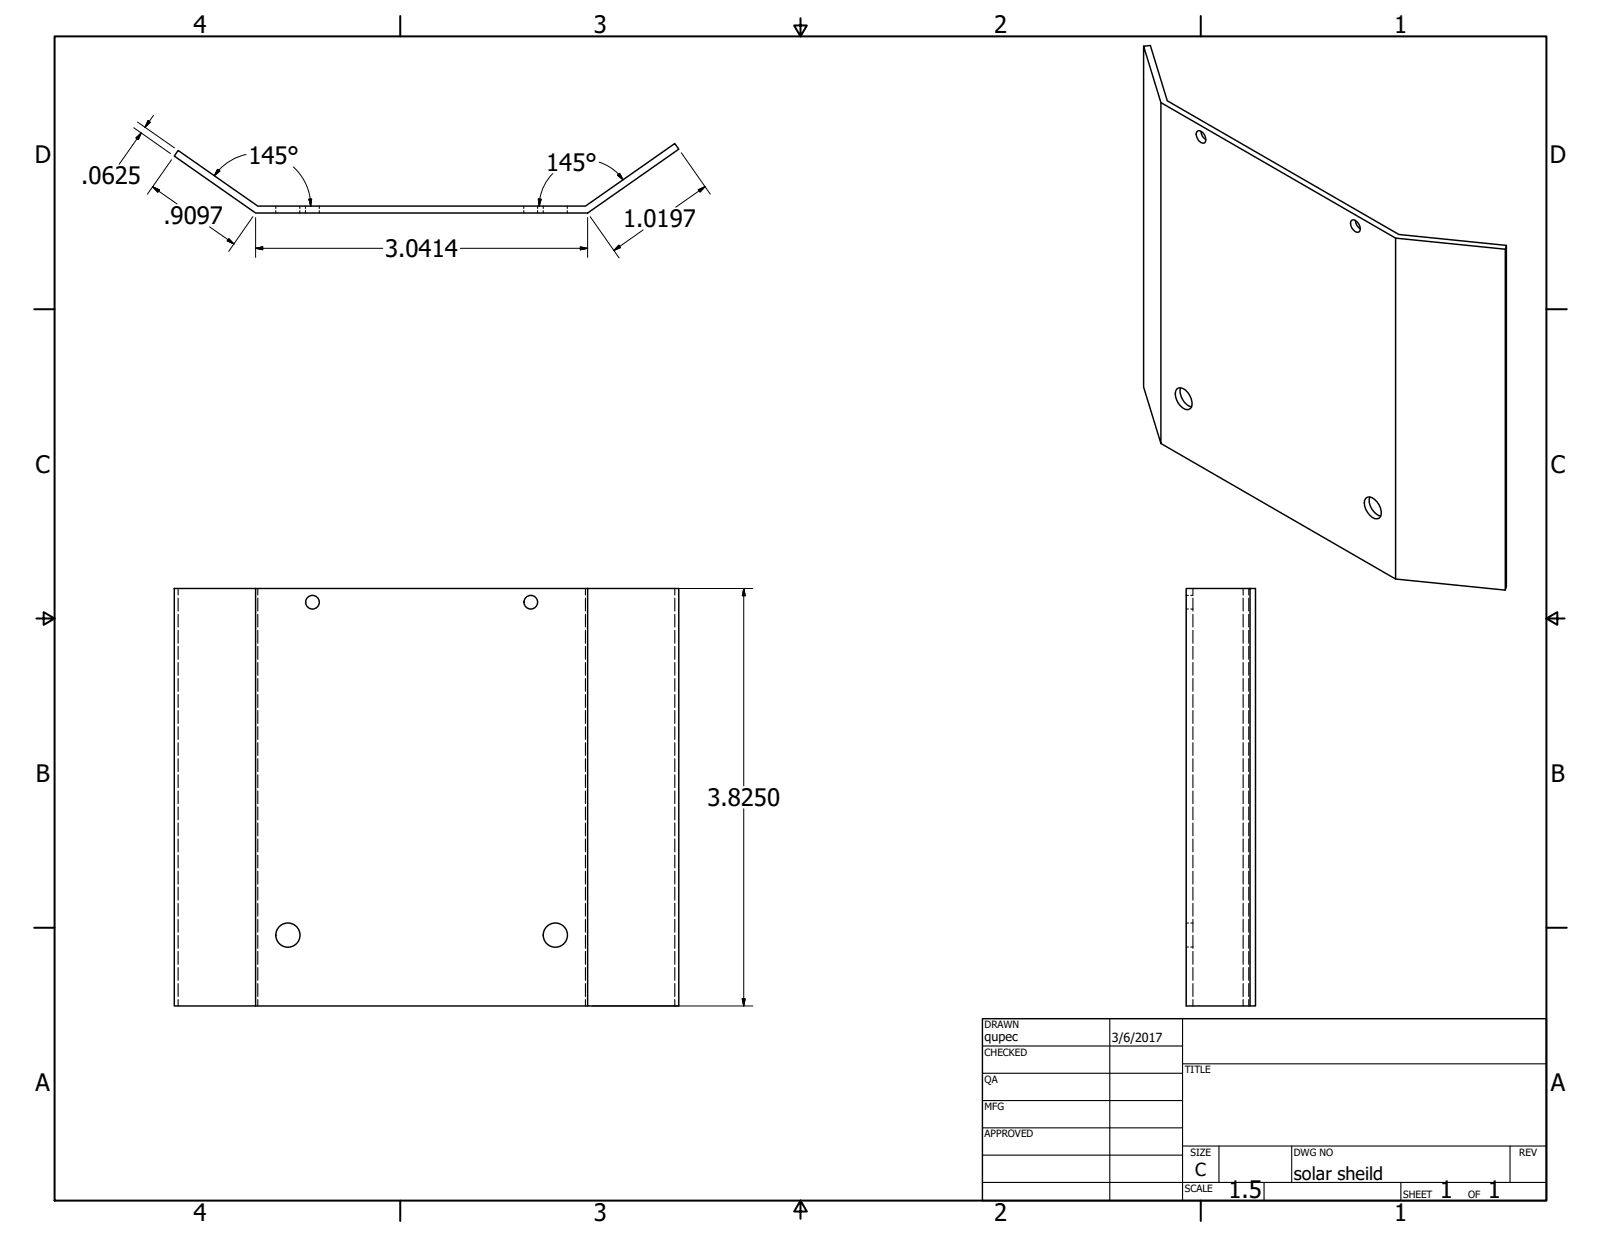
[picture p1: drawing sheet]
<svg xmlns="http://www.w3.org/2000/svg" width="559mm" height="432mm" viewBox="0 0 559 432" stroke-linecap="round" stroke-linejoin="round" font-family="sans-serif">
<!-- layer: Visible (ANSI) -->
<g fill="none" stroke="#000" stroke-width=".51">
<path d="M399.2 16.1l6 19.7v119l-6-19.7v-119l2.3-.2 5.9 19.3 80.9 46.7 37.5 3.8v119l-.4 1.3M405.2 35.8l81.9 47.3M62.2 52.5l27.8 19.4h114.3l31.2-21.8 1.4 2-31.8 22.3h-115.9l-28.4-19.9zM418 45.7a2.79 2.79 0 0 1 2.4 4.2 2.79 2.79 0 0 1-2.4-4.2zM419.2 45.8a3.8 3.8 0 0 0 1.7 3M471.9 76.8a2.89 2.89 0 0 1 2.8 3.8l-.4 .4a2.79 2.79 0 0 1-2.4-4.2zM473.1 77a3.8 3.8 0 0 0 1.7 2.9M525.4 87l-38.3-3.9v119l-81.9-47.3M525.8 85.7l-.4 1.3v119l-38.3-3.9M410.7 135.8a2.28 2.28 0 0 1 3.1 .4 5.8 5.8 0 0 1 2 6 1.87 1.87 0 0 1-2.9 .3 5.6 5.6 0 0 1-2.2-6.7zM412.1 135.4a5.9 5.9 0 0 0 3.8 6.6M476.7 173.9a2.22 2.22 0 0 1 3.1 .5 5.6 5.6 0 0 1 2 5.9 1.95 1.95 0 0 1-2.9 .3 5.6 5.6 0 0 1-2.2-6.7z"/>
<path d="M478.1 173.5a5.8 5.8 0 0 0 3.8 6.6M60.8 205.4h28.4v145.8h-28.4zM89.2 205.4h115.9M205.1 205.4h31.8v145.8h-31.8zM436.3 205.4h1.9v145.8h-1.9zM436.3 205.4h-22.3v145.8h22.3M89.2 351.2h115.9"/>
<circle cx="109.1" cy="210.2" r="2.38"/>
<circle cx="185.3" cy="210.2" r="2.38"/>
<circle cx="100.5" cy="326.4" r="4.2"/>
<circle cx="193.8" cy="326.4" r="4.2"/>
</g>
<!-- layer: Hidden (ANSI) -->
<g fill="none" stroke="#000" stroke-width=".38">
<path d="M96.3 71.9v.9M96.3 73.5v.9M104.6 71.9v.9M104.6 73.5v.9M106.6 71.9v.9M106.6 73.5v.9M111.4 71.9v.9M111.4 73.5v.9M182.8 71.9v.9M182.8 73.5v.9M187.6 71.9v.9M187.6 73.5v.9"/>
<path d="M189.6 71.9v.9M189.6 73.5v.9M198 71.9v.9M198 73.5v.9M62.2 205.4v2.3M62.2 208.8v4.5M62.2 214.4v4.5M90 205.4v2.3M90 208.8v4.5M90 214.4v4.5M204.3 205.4v2.3M204.3 208.8v4.5"/>
<path d="M204.3 214.4v4.5M235.5 205.4v2.3M235.5 208.8v4.5M235.5 214.4v4.5M414 207.8h.8M414 212.6h.8M415.6 207.8h.8M415.6 212.6h.8M416.4 205.4v2.3M416.4 208.8v4.5M416.4 214.4v4.5M433.9 205.4v2.3"/>
<path d="M433.9 208.8v4.5M433.9 214.4v4.5M435.9 205.4v2.3M435.9 208.8v4.5M435.9 214.4v4.5M62.2 220v4.5M62.2 225.6v4.5M62.2 231.3v4.4M62.2 236.9v4.4M90 220v4.5M90 225.6v4.5M90 231.3v4.4"/>
<path d="M90 236.9v4.4M204.3 220v4.5M204.3 225.6v4.5M204.3 231.3v4.4M204.3 236.9v4.4M235.5 220v4.5M235.5 225.6v4.5M235.5 231.3v4.4M235.5 236.9v4.4M416.4 220v4.5M416.4 225.6v4.5M416.4 231.3v4.4"/>
<path d="M416.4 236.9v4.4M433.9 220v4.5M433.9 225.6v4.5M433.9 231.3v4.4M433.9 236.9v4.4M435.9 220v4.5M435.9 225.6v4.5M435.9 231.3v4.4M435.9 236.9v4.4M62.2 242.4v4.6M62.2 248v4.5M62.2 253.7v4.4"/>
<path d="M62.2 259.3v4.4M90 242.4v4.6M90 248v4.5M90 253.7v4.4M90 259.3v4.4M204.3 242.4v4.6M204.3 248v4.5M204.3 253.7v4.4M204.3 259.3v4.4M235.5 242.4v4.6M235.5 248v4.5M235.5 253.7v4.4"/>
<path d="M235.5 259.3v4.4M416.4 242.4v4.6M416.4 248v4.5M416.4 253.7v4.4M416.4 259.3v4.4M433.9 242.4v4.6M433.9 248v4.5M433.9 253.7v4.4M433.9 259.3v4.4M435.9 242.4v4.6M435.9 248v4.5M435.9 253.7v4.4"/>
<path d="M435.9 259.3v4.4M62.2 264.9v4.5M62.2 270.4v4.6M62.2 276.1v4.4M90 264.9v4.5M90 270.4v4.6M90 276.1v4.4M204.3 264.9v4.5M204.3 270.4v4.6M204.3 276.1v4.4M235.5 264.9v4.5M235.5 270.4v4.6"/>
<path d="M235.5 276.1v4.4M416.4 264.9v4.5M416.4 270.4v4.6M416.4 276.1v4.4M433.9 264.9v4.5M433.9 270.4v4.6M433.9 276.1v4.4M435.9 264.9v4.5M435.9 270.4v4.6M435.9 276.1v4.4M62.2 281.7v4.5M62.2 287.3v4.5"/>
<path d="M62.2 292.9v4.5M62.2 298.5v4.5M90 281.7v4.5M90 287.3v4.5M90 292.9v4.5M90 298.5v4.5M204.3 281.7v4.5M204.3 287.3v4.5M204.3 292.9v4.5M204.3 298.5v4.5M235.5 281.7v4.5M235.5 287.3v4.5"/>
<path d="M235.5 292.9v4.5M235.5 298.5v4.5M416.4 281.7v4.5M416.4 287.3v4.5M416.4 292.9v4.5M416.4 298.5v4.5M433.9 281.7v4.5M433.9 287.3v4.5M433.9 292.9v4.5M433.9 298.5v4.5M435.9 281.7v4.5M435.9 287.3v4.5"/>
<path d="M435.9 292.9v4.5M435.9 298.5v4.5M62.2 304.1v4.5M62.2 309.7v4.5M62.2 315.3v4.5M90 304.1v4.5M90 309.7v4.5M90 315.3v4.5M204.3 304.1v4.5M204.3 309.7v4.5M204.3 315.3v4.5M235.5 304.1v4.5"/>
<path d="M235.5 309.7v4.5M235.5 315.3v4.5M416.4 304.1v4.5M416.4 309.7v4.5M416.4 315.3v4.5M433.9 304.1v4.5M433.9 309.7v4.5M433.9 315.3v4.5M435.9 304.1v4.5M435.9 309.7v4.5M435.9 315.3v4.5M62.2 320.9v4.5"/>
<path d="M62.2 326.5v4.5M62.2 332.1v4.5M62.2 337.8v4.4M90 320.9v4.5M90 326.5v4.5M90 332.1v4.5M90 337.8v4.4M204.3 320.9v4.5M204.3 326.5v4.5M204.3 332.1v4.5M204.3 337.8v4.4M235.5 320.9v4.5"/>
<path d="M235.5 326.5v4.5M235.5 332.1v4.5M235.5 337.8v4.4M414 330.6h.8M414 322.2h.8M415.6 330.6h.8M415.6 322.2h.8M416.4 320.9v4.5M416.4 326.5v4.5M416.4 332.1v4.5M416.4 337.8v4.4M433.9 320.9v4.5"/>
<path d="M433.9 326.5v4.5M433.9 332.1v4.5M433.9 337.8v4.4M435.9 320.9v4.5M435.9 326.5v4.5M435.9 332.1v4.5M435.9 337.8v4.4M62.2 343.3v4.6M62.2 348.9v2.3M90 343.3v4.6M90 348.9v2.3M204.3 343.3v4.6"/>
<path d="M204.3 348.9v2.3M235.5 343.3v4.6M235.5 348.9v2.3M416.4 343.3v4.6M416.4 348.9v2.3M433.9 343.3v4.6M433.9 348.9v2.3M435.9 343.3v4.6M435.9 348.9v2.3"/>
</g>
<!-- layer: Border (ANSI) -->
<g fill="none" stroke="#000" stroke-width=".7">
<path d="M19 12.7h520.8v406.4h-520.8zM139.7 5.6v7.1M279.4 6.3v6.4l-2.2-3.8h4.4l-2.2 3.8M419.1 5.6v7.1M11.9 107.9h7.1M539.8 107.9h7.1M12.7 215.9h6.3l-3.8-2.2v4.4l3.8-2.2M539.8 215.9l3.8 2.2v-4.4l-3.8 2.2h6.3M11.9 323.8h7.1M539.8 323.8h7.1M139.7 419.1v7.1M279.4 419.1l2.2 3.8h-4.4l2.2-3.8v6.3"/>
<path d="M419.1 419.1v7.1"/>
</g>
<!-- layer: Title (ANSI) -->
<g fill="none" stroke="#000" stroke-width=".38">
<path d="M387.3 355.6v63.5M412.7 355.6v63.5M342.9 365.1h69.8M342.9 374.6h69.8M412.7 371.3h127.1M342.9 384.2h69.8M342.9 393.7h69.8M342.9 412.7h196.9M342.9 403.2h69.8M412.7 400h127.1M425.4 400v12.7M441.2 412.7v6.4"/>
<path d="M450.8 400v12.7M488.9 412.7v6.4M527 400v12.7"/>
</g>
<path d="M342.9 355.6h196.9v63.5h-196.9z" fill="none" stroke="#000" stroke-width=".51"/>
<!-- layer: Dimension (ANSI) -->
<g fill="none" stroke="#000" stroke-width=".35">
<path d="M46.7 44.6l12.8 9M47.4 48.1l1.9-1.7-1 2.3zM48 42.6l12.9 9M49.3 46.4l-7.7 10.9M51.7 42.1l.8 .6-1.9 1.7zM53.5 40.3l-2.9 4.1M59.9 55.8l-8.5 12M75.9 59.1l.9 .6-2 1.6zM85.9 53.9a18.5 18.5 0 0 0-11.1 7.4M102.4 58.3a18.5 18.5 0 0 1 6.1 13.6M209.1 56.6a16.1 16.1 0 0 1 8.4 6.1M237.8 53.3l10.1 14.5"/>
<path d="M53.3 65.2l2.3 1.1-.5 .8zM53.3 65.2l8.5 6M73.2 79.2l8.5 6M88.3 75.6l-8.5 12.2M89.2 75.9v14M107.8 69.5h1l-.3 2.4zM187.9 69.5h1l-.7 2.4zM192.9 60.6a16.1 16.1 0 0 0-4.7 11.3M205.1 75.9v14M206 75.6l10.1 14.4M215.5 61.2l.8-.7 1.2 2.2zM243.7 66.2l2.4-1-1.8 1.8z"/>
<path d="M246.1 65.2l-10.3 7.1M79.9 83.3l1.8 1.9-2.4-1.1zM89.2 86.7l2.5-.5v1zM89.2 86.7h44.4M160.7 86.7h44.4M202.6 86.2l2.5 .5-2.5 .5zM216 85.6l.6 .8-2.4 1zM224.5 80.3l-10.3 7.1M206.7 205.4h56.1M259.6 205.4l.5 2.6h-1zM259.6 205.4v68.9M259.6 282.3v68.9"/>
<path d="M206.7 351.2h56.1M259.1 348.7h1l-.5 2.5z"/>
</g>
<g fill="#000" stroke="#000" stroke-width=".35">
<path d="M49.3 46.4l-1 2.3zM47.4 48.1l1.9-1.7-1 2.3zM51.7 42.1l-1.1 2.3zM51.7 42.1l.8 .6-1.9 1.7zM75.9 59.1l-1.1 2.2zM75.9 59.1l.9 .6-2 1.6zM53.3 65.2l2.3 1.1zM53.3 65.2l2.3 1.1-.5 .8zM107.8 69.5l.7 2.4zM107.8 69.5h1l-.3 2.4zM187.9 69.5l.3 2.4zM187.9 69.5h1l-.7 2.4z"/>
<path d="M215.5 61.2l2 1.5zM215.5 61.2l.8-.7 1.2 2.2zM246.1 65.2l-1.8 1.8zM243.7 66.2l2.4-1-1.8 1.8zM79.3 84.1l2.4 1.1zM79.9 83.3l1.8 1.9-2.4-1.1zM89.2 86.7l2.5-.5zM89.2 86.7l2.5-.5v1zM202.6 87.2l2.5-.5zM202.6 86.2l2.5 .5-2.5 .5zM216 85.6l-1.8 1.8zM216 85.6l.6 .8-2.4 1z"/>
<path d="M259.6 205.4l.5 2.6zM259.6 205.4l.5 2.6h-1zM259.1 348.7l.5 2.5zM259.1 348.7h1l-.5 2.5z"/>
</g>
<g font-size="8.4">
<text x="67.6" y="11.7">4</text>
<text x="207.3" y="11.7">3</text>
<text x="347" y="11.7">2</text>
<text x="486.7" y="11.7">1</text>
<text x="12.1" y="57">D</text>
<text x="86.7" y="57.3">145°</text>
<text x="190.6" y="59.6">145°</text>
<text x="541" y="57">D</text>
<text x="28.4" y="64.4">.0625</text>
<text x="57" y="78.2">.9097</text>
<text x="217.5" y="79.4">1.0197</text>
<text x="134.4" y="89.7">3.0414</text>
<text x="12.4" y="165">C</text>
<text x="541.3" y="165">C</text>
<text x="12.5" y="272.9">B</text>
<text x="541.3" y="272.9">B</text>
<text x="246.9" y="281.4">3.8250</text>
<text x="12.4" y="380.9">A</text>
<text x="541.3" y="380.9">A</text>
<text x="428.8" y="418.2">1.5</text>
<text x="502.6" y="418.3">1</text>
<text x="519.3" y="418.3">1</text>
<text x="67.6" y="426.2">4</text>
<text x="207.3" y="426.2">3</text>
<text x="347" y="426.2">2</text>
<text x="486.7" y="426.2">1</text>
</g>
<g font-size="6.3">
<text x="417.2" y="410.6">C</text>
<text x="451.6" y="411.9">solar sheild</text>
</g>
<g font-size="4.4">
<text x="343.7" y="363.5">qupec</text>
<text x="388.1" y="363.7">3/6/2017</text>
</g>
<g font-size="3.5">
<text x="343.7" y="358.9">DRAWN</text>
<text x="343.7" y="368.5">CHECKED</text>
<text x="413.5" y="374.6">TITLE</text>
<text x="343.7" y="378">QA</text>
<text x="343.7" y="387.5">MFG</text>
<text x="343.7" y="397.1">APPROVED</text>
<text x="415.5" y="403.4">SIZE</text>
<text x="451.6" y="403.4">DWG NO</text>
<text x="530.3" y="403.4">REV</text>
<text x="413.5" y="416.1">SCALE</text>
<text x="489.7" y="418.3">SHEET</text>
<text x="512.4" y="418.3">OF</text>
</g>
</svg>
